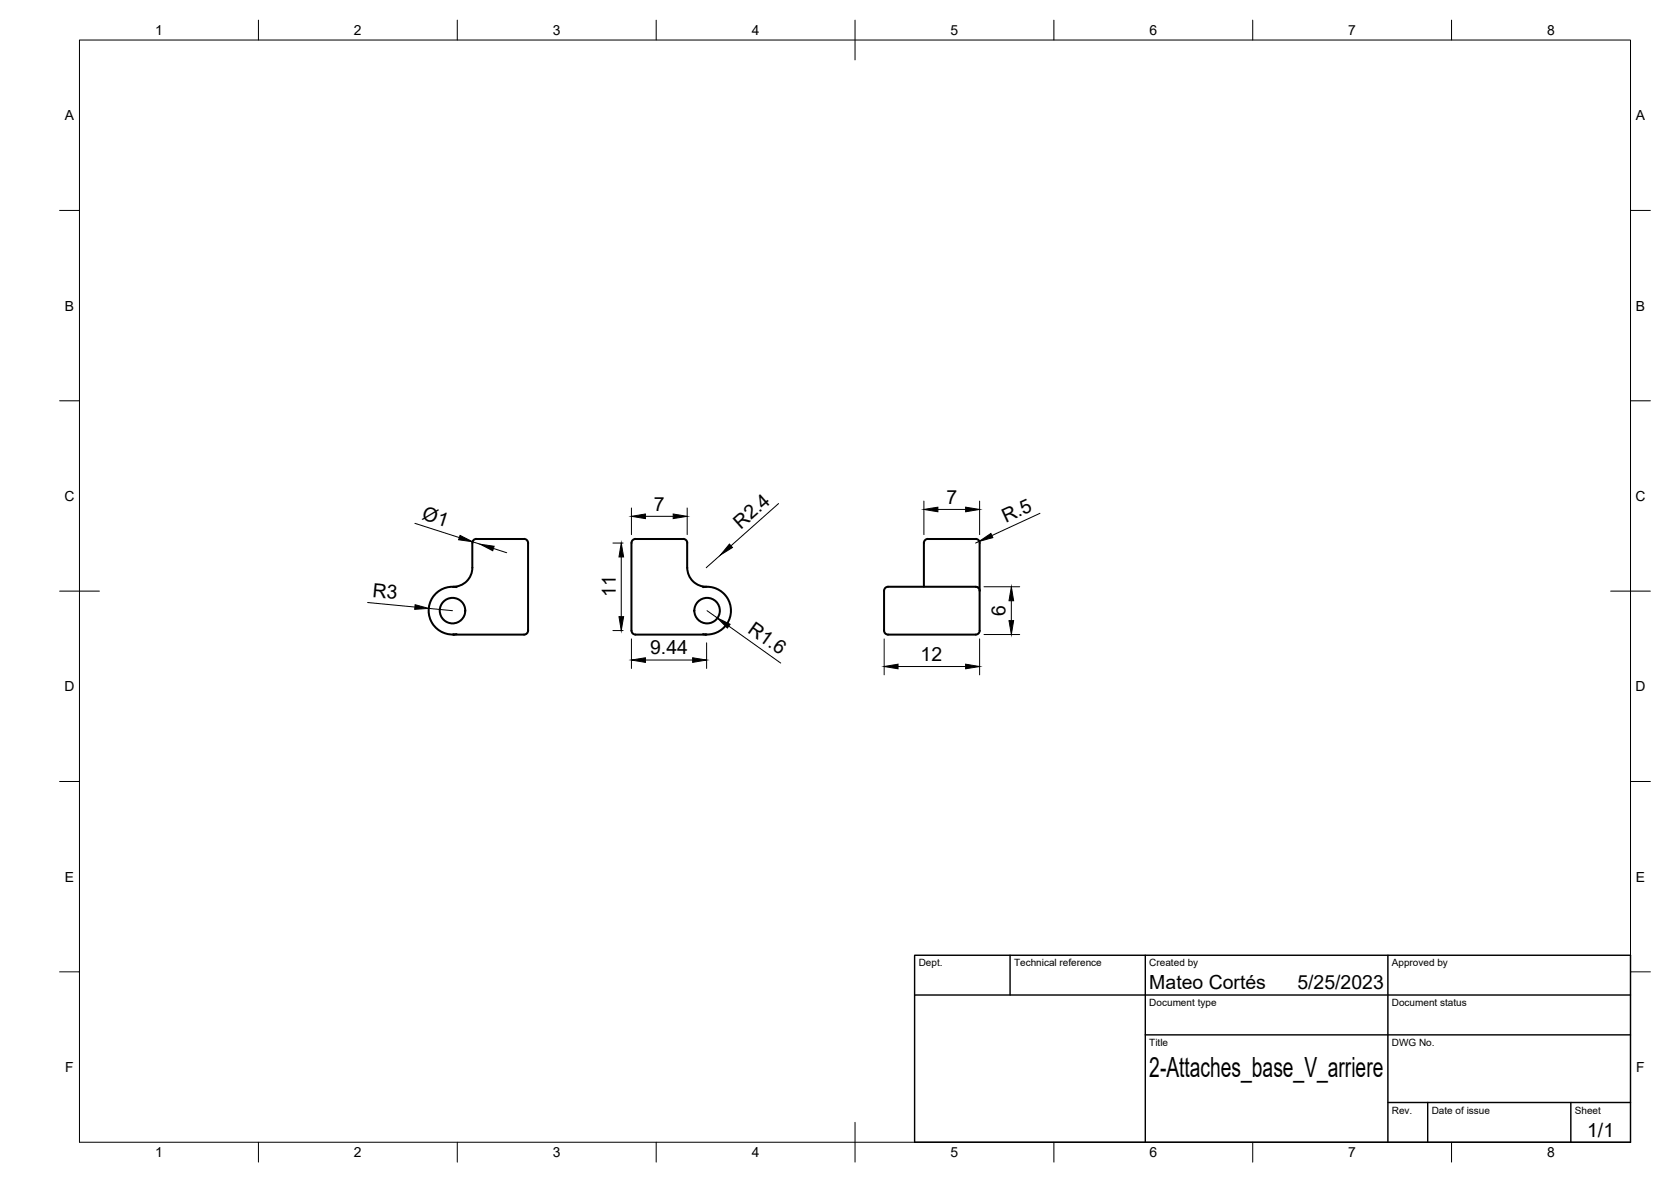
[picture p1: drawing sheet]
<svg xmlns="http://www.w3.org/2000/svg" width="420mm" height="297mm" viewBox="0 0 420 297" stroke-linecap="round" stroke-linejoin="round" font-family="sans-serif">
<!-- layer: Visible -->
<g fill="none" stroke="#000" stroke-width=".51">
<path d="M118.8 136.4v6.3M119.8 135.5h12M119.8 135.4a1.01 1.01 0 0 0-1 1M131.8 135.4a1.01 1.01 0 0 1 1 1M132.8 136.4v22.1a1.39 1.39 0 0 1-1.7 1h-17M158.8 136.4v22.1a1.58 1.58 0 0 0 2 1h16.6M159.8 135.5h12M159.8 135.4a1.01 1.01 0 0 0-1 1M171.8 135.4a1.01 1.01 0 0 1 1 1M172.8 136.4v6.3M232.3 136.4v11.1M233.3 135.5h12"/>
<path d="M233.3 135.4a1.01 1.01 0 0 0-1 1M245.3 135.4a1.01 1.01 0 0 1 1 1M246.3 136.4v22.1M113.9 159.5h.2M114.1 159.5h.1M114.8 147.5a6 6 0 0 0-7 6 6 6 0 0 0 7 5.9M118.8 142.7a4.8 4.8 0 0 1-4.9 4.8M172.8 142.7a4.8 4.8 0 0 0 4.9 4.8M176.8 147.5a6 6 0 0 1 7 6 6 6 0 0 1-7 5.9M177.5 159.5h.2M177.5 159.5h.1M245.8 147.6h.1"/>
<path d="M246.3 148.5a1.01 1.01 0 0 0-1-1h-22a1.39 1.39 0 0 0-1 1.6v8.3a1.9 1.9 0 0 0 .6 2l22.4 .1a1.01 1.01 0 0 0 1-1"/>
<circle cx="113.8" cy="153.5" r="3.2"/>
<circle cx="177.8" cy="153.5" r="3.2"/>
</g>
<!-- layer: BORDER -->
<g fill="none" stroke="#000" stroke-width=".25">
<path d="M20 10.1h390v276.9h-390zM65 5.1v5M115 5.1v5M165 5.1v5M215 5.1v10M265 5.1v5M315 5.1v5M365 5.1v5M15 52.9h5M410 52.9h5M15 100.7h5M410 100.7h5"/>
<path d="M15 148.6h10M405 148.6h10M15 196.4h5M410 196.4h5M15 244.2h5M410 244.2h5M65 287v5M115 287v5M165 287v5M215 282.1v9.9M265 287v5M315 287v5"/>
<path d="M365 287v5"/>
</g>
<!-- layer: TITLEBLOCK -->
<path d="M230 240.1h180v46.9h-180zM230 250h180M254 240.1v9.9M288 240.1v46.9M349 240.1v46.9M288 260.1h122M349 277.1h61M359 277.1v9.9M395 277.1v9.9" fill="none" stroke="#000" stroke-width=".36"/>
<!-- layer: FD_Dimensions -->
<g fill="none" stroke="#000" stroke-width=".25">
<path d="M104.3 131.5l11.2 3.6M118.8 136.2l1.9 .6M124.1 137.8l3.3 1.1M154.1 136.5h2.6M156.2 140v15M158.8 127.7v6.7M162.3 129.8h7M172.8 127.7v6.7M181.2 139.5l-3.6 3.2M195.8 126.5l-12 10.7M232.3 125.9v8.5M235.8 128h7"/>
<path d="M246.2 136l-.9 .5M246.3 125.9v8.5M261.5 129l-12.1 5.6M92.4 151.4l11.9 1.2M107.8 152.9l6 .6M154.1 158.5h2.6M177.8 153.5l2.6 1.8M183.2 157.3l13.1 9.3M247.4 147.5h9M247.4 159.5h9M254.3 151v5M158.8 160.6v7.4"/>
<path d="M162.3 165.9h11.9M177.7 161.6v6.4M222.3 160.6v9M225.8 167.5h17M246.3 160.6v9"/>
</g>
<g fill="#000" stroke="#000" stroke-width=".25">
<path d="M115.7 134.5l3.1 1.7-3.5-.6zM120.7 136.8l3.5 .5-.3 1.1zM156.2 136.5l.6 3.5h-1.2zM158.8 129.8l3.5-.6v1.1zM169.3 129.2l3.5 .6-3.5 .5zM183.4 136.7l.8 .9-3 1.9zM232.3 128l3.5-.5v1.1zM242.8 127.5l3.5 .5-3.5 .6zM246.2 136l3-1.9 .4 1zM104.4 152l3.4 .9-3.5 .2zM155.6 155h1.2l-.6 3.5zM180.4 155.3l3.2 1.6-.7 .9z"/>
<path d="M254.3 147.5l.6 3.5h-1.2zM253.7 156h1.2l-.6 3.5zM158.8 165.9l3.5-.6v1.2zM174.2 165.3l3.5 .6-3.5 .6zM222.3 167.5l3.5-.6v1.2zM242.8 166.9l3.5 .6-3.5 .6z"/>
</g>
<text font-size="7" x="289" y="270.6">2-Attaches_base_V_arriere</text>
<g font-size="4.9">
<text x="105.9" y="130.4" transform="rotate(18 105.9 130.4)">Ø1</text>
<text x="164.4" y="128.4">7</text>
<text x="238" y="126.6">7</text>
<text x="252.9" y="131.4" transform="rotate(-25 252.9 131.4)">R.5</text>
<text x="186.2" y="133.1" transform="rotate(-42 186.2 133.1)">R2.4</text>
<text x="154.8" y="150" transform="rotate(-90 154.8 150)">11</text>
<text x="93.6" y="150" transform="rotate(5 93.6 150)">R3</text>
<text x="252.8" y="154.8" transform="rotate(-90 252.8 154.8)">6</text>
<text x="187.8" y="158.8" transform="rotate(35 187.8 158.8)">R1.6</text>
<text x="163.5" y="164.4">9.44</text>
<text x="231.5" y="166.1">12</text>
<text x="289" y="248.5">Mateo Cortés</text>
<text x="326.2" y="248.5">5/25/2023</text>
<text x="399.1" y="285.7">1/1</text>
</g>
<g font-size="3.5">
<text x="39" y="8.8">1</text>
<text x="89" y="8.8">2</text>
<text x="139" y="8.8">3</text>
<text x="189" y="8.8">4</text>
<text x="239" y="8.8">5</text>
<text x="289" y="8.8">6</text>
<text x="339" y="8.8">7</text>
<text x="389" y="8.8">8</text>
<text x="16.3" y="30.2">A</text>
<text x="411.3" y="30.2">A</text>
<text x="16.3" y="78">B</text>
<text x="411.3" y="78">B</text>
<text x="16.2" y="125.9">C</text>
<text x="411.2" y="125.9">C</text>
<text x="16.2" y="173.7">D</text>
<text x="411.2" y="173.7">D</text>
<text x="16.3" y="221.6">E</text>
<text x="411.3" y="221.6">E</text>
<text x="16.4" y="269.4">F</text>
<text x="411.4" y="269.4">F</text>
<text x="39" y="290.8">1</text>
<text x="89" y="290.8">2</text>
<text x="139" y="290.8">3</text>
<text x="189" y="290.8">4</text>
<text x="239" y="290.8">5</text>
<text x="289" y="290.8">6</text>
<text x="339" y="290.8">7</text>
<text x="389" y="290.8">8</text>
</g>
<g font-size="2.5">
<text x="231" y="242.9">Dept.</text>
<text x="255" y="242.9">Technical reference</text>
<text x="289" y="242.9">Created by</text>
<text x="350" y="242.9">Approved by</text>
<text x="289" y="252.8">Document type</text>
<text x="350" y="252.8">Document status</text>
<text x="289" y="262.9">Title</text>
<text x="350" y="262.9">DWG No.</text>
<text x="350" y="279.9">Rev.</text>
<text x="360" y="279.9">Date of issue</text>
<text x="396" y="279.9">Sheet</text>
</g>
</svg>
